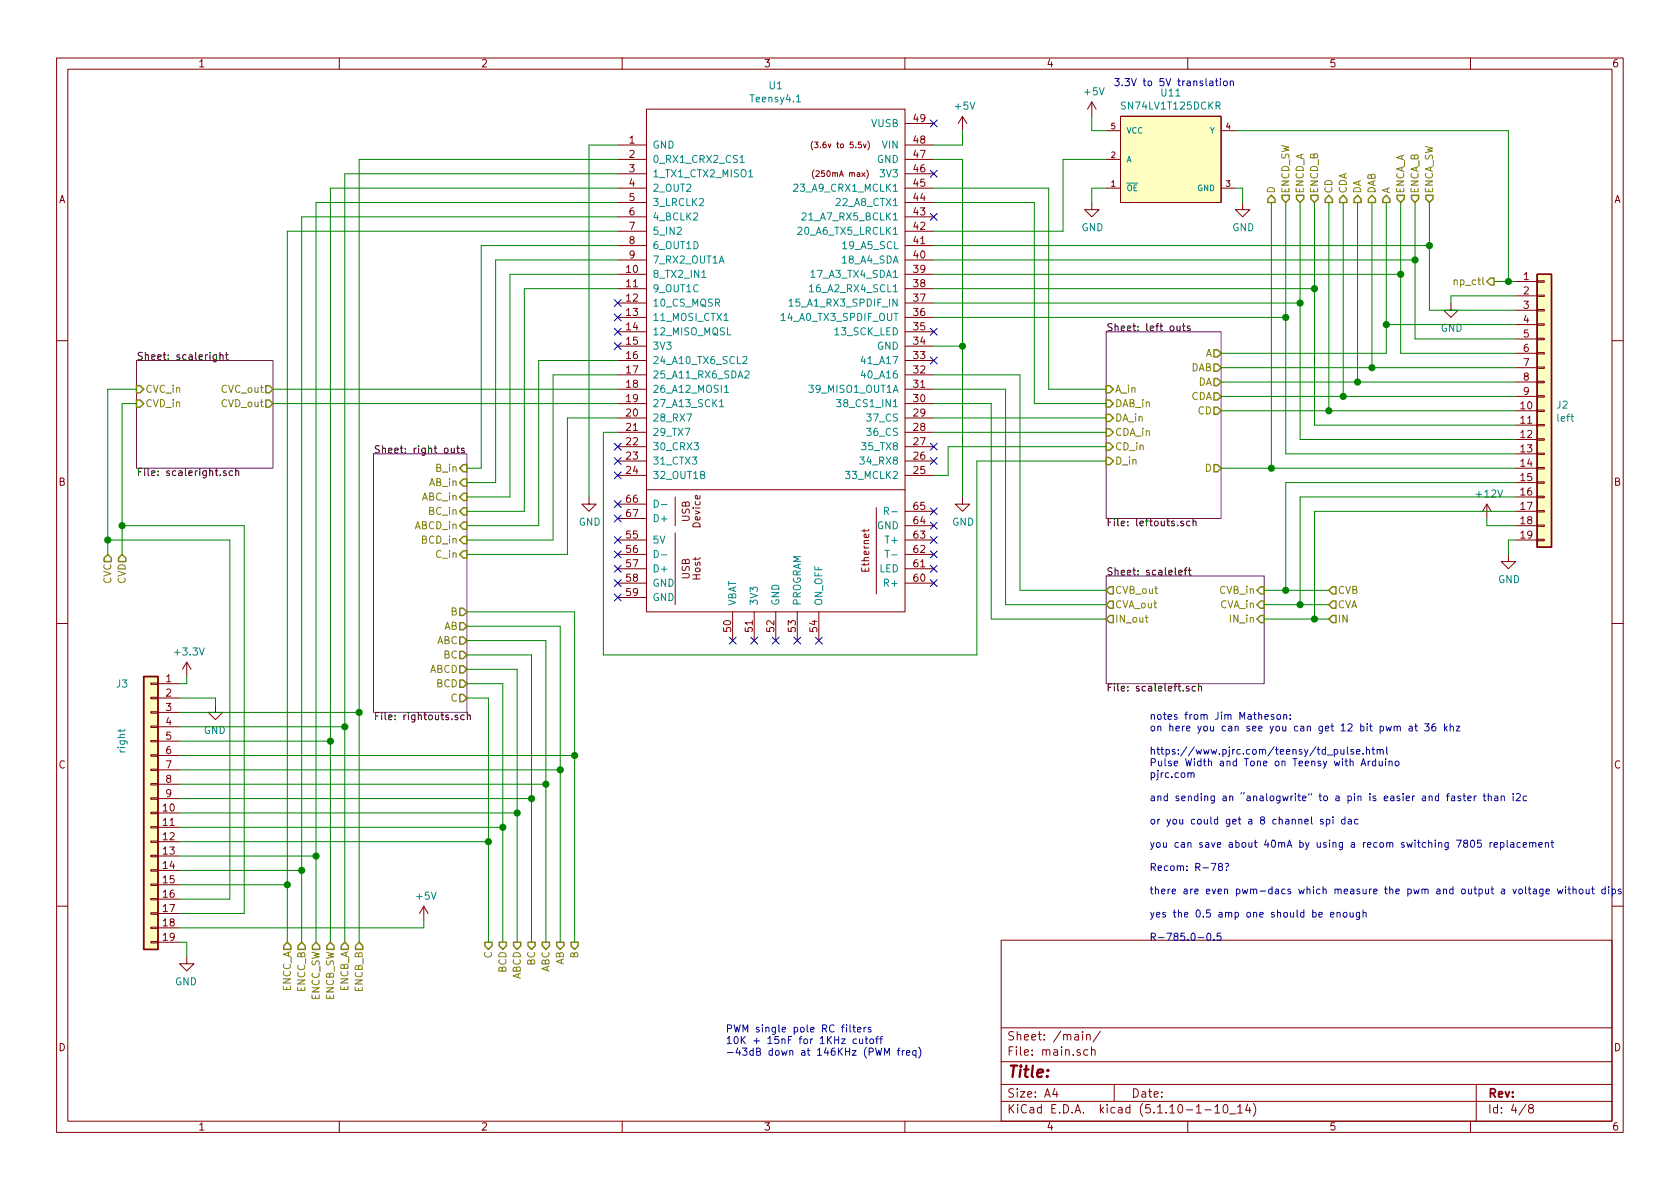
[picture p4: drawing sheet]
EESchema Schematic File Version 4
EELAYER 30 0
EELAYER END
$Descr A4 11693 8268
encoding utf-8
Sheet 4 8
Title ""
Date ""
Rev ""
Comp ""
Comment1 ""
Comment2 ""
Comment3 ""
Comment4 ""
$EndDescr
Wire Wire Line
	1900 2800 4300 2800
Wire Wire Line
	1900 2700 4300 2700
Wire Wire Line
	3500 5750 1250 5750
Wire Wire Line
	3600 5650 1250 5650
Wire Wire Line
	3700 5550 1250 5550
Wire Wire Line
	3800 5450 1250 5450
Wire Wire Line
	3900 5350 1250 5350
Wire Wire Line
	4000 5250 1250 5250
Wire Wire Line
	4300 1600 2000 1600
Wire Wire Line
	4300 1500 2100 1500
Wire Wire Line
	4300 1400 2200 1400
Wire Wire Line
	4300 1200 2400 1200
Wire Wire Line
	3400 5850 3400 6550
Connection ~ 3400 5850
Wire Wire Line
	3400 4850 3400 5850
Wire Wire Line
	3250 4850 3400 4850
Connection ~ 3500 5750
Wire Wire Line
	3500 4750 3500 5750
Wire Wire Line
	3250 4750 3500 4750
Connection ~ 3600 5650
Wire Wire Line
	3600 4650 3600 5650
Wire Wire Line
	3250 4650 3600 4650
Connection ~ 3700 5550
Wire Wire Line
	3700 4550 3700 5550
Wire Wire Line
	3250 4550 3700 4550
Connection ~ 3800 5450
Wire Wire Line
	3800 4450 3800 5450
Wire Wire Line
	3250 4450 3800 4450
Connection ~ 3900 5350
Wire Wire Line
	3900 4350 3900 5350
Wire Wire Line
	3250 4350 3900 4350
Connection ~ 4000 5250
Wire Wire Line
	4000 4250 4000 5250
Wire Wire Line
	3250 4250 4000 4250
Wire Wire Line
	3950 3850 3250 3850
Wire Wire Line
	3950 2900 3950 3850
Wire Wire Line
	4300 2900 3950 2900
Wire Wire Line
	3850 3750 3250 3750
Wire Wire Line
	3850 2600 3850 3750
Wire Wire Line
	4300 2600 3850 2600
Wire Wire Line
	3750 2500 4300 2500
Wire Wire Line
	3750 3650 3750 2500
Wire Wire Line
	3250 3650 3750 3650
Wire Wire Line
	3650 3550 3250 3550
Wire Wire Line
	3650 2000 3650 3550
Wire Wire Line
	4300 2000 3650 2000
Wire Wire Line
	3550 1900 4300 1900
Wire Wire Line
	3550 3450 3550 1900
Wire Wire Line
	3250 3450 3550 3450
Wire Wire Line
	3450 3350 3250 3350
Wire Wire Line
	3450 1800 3450 3350
Wire Wire Line
	4300 1800 3450 1800
Wire Wire Line
	3350 1700 4300 1700
Wire Wire Line
	3350 3250 3350 1700
Wire Wire Line
	3250 3250 3350 3250
NoConn ~ 4300 2400
NoConn ~ 4300 2300
NoConn ~ 4300 2200
NoConn ~ 4300 2100
$Sheet
S 2600 3150 650  1800
U 5FDB1881
F0 "right outs" 50
F1 "rightouts.sch" 50
F2 "AB" O R 3250 4350 50 
F3 "BC" O R 3250 4550 50 
F4 "ABC" O R 3250 4450 50 
F5 "BCD" O R 3250 4750 50 
F6 "ABCD" O R 3250 4650 50 
F7 "AB_in" I R 3250 3350 50 
F8 "ABC_in" I R 3250 3450 50 
F9 "BC_in" I R 3250 3550 50 
F10 "BCD_in" I R 3250 3750 50 
F11 "ABCD_in" I R 3250 3650 50 
F12 "C" O R 3250 4850 50 
F13 "B" O R 3250 4250 50 
F14 "B_in" I R 3250 3250 50 
F15 "C_in" I R 3250 3850 50 
$EndSheet
Connection ~ 2000 6150
Wire Wire Line
	2000 1600 2000 6150
Connection ~ 2100 6050
Wire Wire Line
	2100 1500 2100 6050
Connection ~ 2200 5950
Wire Wire Line
	2200 1400 2200 5950
Connection ~ 2400 5050
Wire Wire Line
	2400 1200 2400 5050
Wire Wire Line
	750  2700 750  3750
Wire Wire Line
	950  2700 750  2700
Wire Wire Line
	850  2800 850  3650
Wire Wire Line
	950  2800 850  2800
Wire Wire Line
	2400 5050 2400 6550
Wire Wire Line
	6500 3000 7700 3000
Wire Wire Line
	6500 2900 7700 2900
Wire Wire Line
	7200 2800 7700 2800
Wire Wire Line
	7200 1400 7200 2800
Wire Wire Line
	6500 1400 7200 1400
Wire Wire Line
	7300 2700 7700 2700
Wire Wire Line
	7300 1300 7300 2700
Wire Wire Line
	6500 1300 7300 1300
Wire Wire Line
	6600 3100 7700 3100
Wire Wire Line
	6600 3300 6600 3100
Wire Wire Line
	6500 3300 6600 3300
Wire Wire Line
	6800 3200 6800 4550
Wire Wire Line
	6800 3200 7700 3200
Text HLabel 9650 1400 1    50   Output ~ 0
A
Text HLabel 8850 1400 1    50   Output ~ 0
D
$Sheet
S 7700 2300 800  1300
U 5FAD26AB
F0 "left outs" 50
F1 "leftouts.sch" 50
F2 "A" O R 8500 2450 50 
F3 "D" O R 8500 3250 50 
F4 "DA" O R 8500 2650 50 
F5 "DAB" O R 8500 2550 50 
F6 "DA_in" I L 7700 2900 50 
F7 "DAB_in" I L 7700 2800 50 
F8 "D_in" I L 7700 3200 50 
F9 "A_in" I L 7700 2700 50 
F10 "CDA" O R 8500 2750 50 
F11 "CD" O R 8500 2850 50 
F12 "CD_in" I L 7700 3100 50 
F13 "CDA_in" I L 7700 3000 50 
$EndSheet
NoConn ~ 6500 3200
NoConn ~ 6500 3100
NoConn ~ 6500 2500
Wire Wire Line
	4200 4550 6800 4550
Wire Wire Line
	4200 3000 4200 4550
Wire Wire Line
	4300 3000 4200 3000
NoConn ~ 6500 2300
NoConn ~ 6500 1500
NoConn ~ 6500 1200
Wire Wire Line
	8950 2200 8950 1400
Wire Wire Line
	8950 2200 6500 2200
Wire Wire Line
	9050 1400 9050 2100
Wire Wire Line
	9050 2100 6500 2100
Wire Wire Line
	9150 2000 9150 1400
Wire Wire Line
	9150 2000 6500 2000
Connection ~ 9750 1900
Wire Wire Line
	9750 1400 9750 1900
Connection ~ 9850 1800
Wire Wire Line
	9850 1400 9850 1800
Connection ~ 9950 1700
Wire Wire Line
	9950 1400 9950 1700
Wire Wire Line
	9950 2150 10550 2150
Wire Wire Line
	9750 1900 6500 1900
Wire Wire Line
	9850 1800 6500 1800
Wire Wire Line
	9950 1700 6500 1700
Wire Wire Line
	9950 2150 9950 1700
NoConn ~ 4300 3100
NoConn ~ 4300 3200
NoConn ~ 4300 3300
$Comp
L teensy:Teensy4.1 U1
U 1 1
P 5400 3150
F 0 "U1" H 5400 5715 50  0000 C CNN
F 1 "Teensy4.1" H 5400 5624 50  0000 C CNN
F 2 "teensy:Teensy41" H 5000 3550 50  0001 C CNN
F 3 "" H 5000 3550 50  0001 C CNN
	1    5400 3150
	1    0    0    -1  
$EndComp
Text Notes 5050 7350 0    50   ~ 0
PWM single pole RC filters\n10K + 15nF for 1KHz cutoff\n-43dB down at 146KHz (PWM freq)
Text Notes 8000 6550 0    50   ~ 0
notes from Jim Matheson:\non here you can see you can get 12 bit pwm at 36 khz\n\nhttps://www.pjrc.com/teensy/td_pulse.html\nPulse Width and Tone on Teensy with Arduino\npjrc.com\n\nand sending an “analogwrite” to a pin is easier and faster than i2c\n\nor you could get a 8 channel spi dac\n\nyou can save about 40mA by using a recom switching 7805 replacement\n\nRecom: R-78?\n\nthere are even pwm-dacs which measure the pwm and output a voltage without dips\n\nyes the 0.5 amp one should be enough\n\nR-785.0-0.5\n
Wire Wire Line
	8800 4100 8950 4100
Wire Wire Line
	8800 4200 9050 4200
Wire Wire Line
	8800 4300 9150 4300
$Sheet
S 7700 4000 1100 750 
U 5F8909DB
F0 "scaleleft" 50
F1 "scaleleft.sch" 50
F2 "CVA_in" I R 8800 4200 50 
F3 "CVB_in" I R 8800 4100 50 
F4 "IN_in" I R 8800 4300 50 
F5 "CVA_out" O L 7700 4200 50 
F6 "CVB_out" O L 7700 4100 50 
F7 "IN_out" O L 7700 4300 50 
$EndSheet
$Sheet
S 950  2500 950  750 
U 5F8906B5
F0 "scaleright" 50
F1 "scaleright.sch" 50
F2 "CVC_out" O R 1900 2700 50 
F3 "CVD_out" O R 1900 2800 50 
F4 "CVC_in" I L 950 2700 50 
F5 "CVD_in" I L 950 2800 50 
$EndSheet
Text HLabel 3600 6550 3    50   Output ~ 0
ABCD
Text HLabel 3700 6550 3    50   Output ~ 0
BC
Wire Wire Line
	1250 5050 2400 5050
Text HLabel 2500 6550 3    50   Input ~ 0
ENCB_B
Text HLabel 2300 6550 3    50   Input ~ 0
ENCB_SW
Text HLabel 2400 6550 3    50   Input ~ 0
ENCB_A
Text HLabel 850  3850 3    50   Input ~ 0
CVD
Text HLabel 750  3850 3    50   Input ~ 0
CVC
Text HLabel 2200 6550 3    50   Input ~ 0
ENCC_SW
Text HLabel 2100 6550 3    50   Input ~ 0
ENCC_B
Text HLabel 2000 6550 3    50   Input ~ 0
ENCC_A
Wire Wire Line
	2200 5950 2200 6550
Wire Wire Line
	2100 6050 2100 6550
Wire Wire Line
	2000 6150 2000 6550
Text HLabel 3400 6550 3    50   Output ~ 0
C
Wire Wire Line
	1250 6150 2000 6150
Wire Wire Line
	1250 6050 2100 6050
Wire Wire Line
	1250 5950 2200 5950
Wire Wire Line
	3500 6550 3500 5750
Wire Wire Line
	3600 6550 3600 5650
Wire Wire Line
	3700 6550 3700 5550
Wire Wire Line
	3800 6550 3800 5450
Wire Wire Line
	3900 6550 3900 5350
Wire Wire Line
	4000 6550 4000 5250
Wire Wire Line
	4100 1000 4100 3450
Wire Wire Line
	4300 1000 4100 1000
Wire Wire Line
	6700 2400 6700 1100
Connection ~ 6700 2400
Wire Wire Line
	6500 2400 6700 2400
Wire Wire Line
	6700 1100 6500 1100
Wire Wire Line
	6700 3450 6700 2400
$Comp
L power:GND #PWR?
U 1 1
P 6700 3450
AR Path="/5F7954A8/5F95BE5C" Ref="#PWR?"  Part="1" 
AR Path="/5CEF66AD/5F95BE5C" Ref="#PWR0131"  Part="1" 
F 0 "#PWR0131" H 6700 3200 50  0001 C CNN
F 1 "GND" H 6705 3277 50  0000 C CNN
F 2 "" H 6700 3450 50  0001 C CNN
F 3 "" H 6700 3450 50  0001 C CNN
	1    6700 3450
	1    0    0    -1  
$EndComp
$Comp
L power:GND #PWR?
U 1 1
P 4100 3450
AR Path="/5F7954A8/5F95B7C3" Ref="#PWR?"  Part="1" 
AR Path="/5CEF66AD/5F95B7C3" Ref="#PWR0130"  Part="1" 
F 0 "#PWR0130" H 4100 3200 50  0001 C CNN
F 1 "GND" H 4105 3277 50  0000 C CNN
F 2 "" H 4100 3450 50  0001 C CNN
F 3 "" H 4100 3450 50  0001 C CNN
	1    4100 3450
	1    0    0    -1  
$EndComp
NoConn ~ 5700 4450
NoConn ~ 5550 4450
NoConn ~ 5400 4450
NoConn ~ 5250 4450
NoConn ~ 5100 4450
NoConn ~ 4300 4150
NoConn ~ 4300 4050
NoConn ~ 4300 3950
NoConn ~ 4300 3850
NoConn ~ 4300 3750
NoConn ~ 4300 3600
NoConn ~ 4300 3500
NoConn ~ 6500 4050
NoConn ~ 6500 3950
NoConn ~ 6500 3850
NoConn ~ 6500 3750
NoConn ~ 6500 3650
NoConn ~ 6500 3550
Wire Wire Line
	6700 1000 6700 900 
Wire Wire Line
	6500 1000 6700 1000
NoConn ~ 6500 850 
$Comp
L power:+5V #PWR?
U 1 1
P 6700 900
AR Path="/5F7954A8/5F8CA0BE" Ref="#PWR?"  Part="1" 
AR Path="/5CEF66AD/5F8CA0BE" Ref="#PWR088"  Part="1" 
F 0 "#PWR088" H 6700 750 50  0001 C CNN
F 1 "+5V" H 6715 1073 50  0000 C CNN
F 2 "" H 6700 900 50  0001 C CNN
F 3 "" H 6700 900 50  0001 C CNN
	1    6700 900 
	1    0    0    -1  
$EndComp
Wire Wire Line
	1300 6550 1250 6550
Wire Wire Line
	1300 6650 1300 6550
Wire Wire Line
	2950 6400 2950 6450
Wire Wire Line
	1500 4850 1250 4850
Wire Wire Line
	1500 4900 1500 4850
Wire Wire Line
	1300 4750 1250 4750
Wire Wire Line
	1300 4700 1300 4750
$Comp
L power:GND #PWR?
U 1 1
P 1500 4900
AR Path="/5F7954A8/5F866538" Ref="#PWR?"  Part="1" 
AR Path="/5CEF66AD/5F866538" Ref="#PWR055"  Part="1" 
F 0 "#PWR055" H 1500 4650 50  0001 C CNN
F 1 "GND" H 1505 4727 50  0000 C CNN
F 2 "" H 1500 4900 50  0001 C CNN
F 3 "" H 1500 4900 50  0001 C CNN
	1    1500 4900
	-1   0    0    -1  
$EndComp
Wire Wire Line
	10500 3750 10550 3750
Wire Wire Line
	10500 3850 10500 3750
Wire Wire Line
	10350 3650 10550 3650
Wire Wire Line
	10350 3600 10350 3650
Wire Wire Line
	10100 2050 10550 2050
Wire Wire Line
	10100 2100 10100 2050
$Comp
L power:GND #PWR?
U 1 1
P 10100 2100
AR Path="/5F7954A8/5F86539D" Ref="#PWR?"  Part="1" 
AR Path="/5CEF66AD/5F86539D" Ref="#PWR047"  Part="1" 
F 0 "#PWR047" H 10100 1850 50  0001 C CNN
F 1 "GND" H 10105 1927 50  0000 C CNN
F 2 "" H 10100 2100 50  0001 C CNN
F 3 "" H 10100 2100 50  0001 C CNN
	1    10100 2100
	1    0    0    -1  
$EndComp
Text HLabel 9750 1400 1    50   Input ~ 0
ENCA_A
Text HLabel 9850 1400 1    50   Input ~ 0
ENCA_B
Text HLabel 9950 1400 1    50   Input ~ 0
ENCA_SW
Text HLabel 9550 1400 1    50   Output ~ 0
DAB
Text HLabel 9350 1400 1    50   Output ~ 0
CDA
Text HLabel 3500 6550 3    50   Output ~ 0
BCD
Text HLabel 3800 6550 3    50   Output ~ 0
ABC
Text HLabel 9450 1400 1    50   Output ~ 0
DA
Text HLabel 9250 1400 1    50   Output ~ 0
CD
Text HLabel 3900 6550 3    50   Output ~ 0
AB
Text HLabel 4000 6550 3    50   Output ~ 0
B
Text HLabel 9250 4100 2    50   Input ~ 0
CVB
Text HLabel 9250 4200 2    50   Input ~ 0
CVA
Text HLabel 9250 4300 2    50   Input ~ 0
IN
Text HLabel 8950 1400 1    50   Input ~ 0
ENCD_SW
Text HLabel 9150 1400 1    50   Input ~ 0
ENCD_B
Text HLabel 9050 1400 1    50   Input ~ 0
ENCD_A
$Comp
L power:GND #PWR?
U 1 1
P 10500 3850
AR Path="/5F7954A8/5F97FCF6" Ref="#PWR?"  Part="1" 
AR Path="/5CEF66AD/5F97FCF6" Ref="#PWR06"  Part="1" 
F 0 "#PWR06" H 10500 3600 50  0001 C CNN
F 1 "GND" H 10505 3677 50  0000 C CNN
F 2 "" H 10500 3850 50  0001 C CNN
F 3 "" H 10500 3850 50  0001 C CNN
	1    10500 3850
	1    0    0    -1  
$EndComp
$Comp
L power:GND #PWR?
U 1 1
P 1300 6650
AR Path="/5F7954A8/5F97FCF0" Ref="#PWR?"  Part="1" 
AR Path="/5CEF66AD/5F97FCF0" Ref="#PWR03"  Part="1" 
F 0 "#PWR03" H 1300 6400 50  0001 C CNN
F 1 "GND" H 1305 6477 50  0000 C CNN
F 2 "" H 1300 6650 50  0001 C CNN
F 3 "" H 1300 6650 50  0001 C CNN
	1    1300 6650
	-1   0    0    -1  
$EndComp
Wire Wire Line
	8500 2450 9650 2450
Wire Wire Line
	8500 2650 9450 2650
Wire Wire Line
	9650 1400 9650 2250
Wire Wire Line
	9550 1400 9550 2550
Wire Wire Line
	8500 2550 9550 2550
Connection ~ 9550 2550
Wire Wire Line
	9550 2550 10550 2550
Wire Wire Line
	9450 1400 9450 2650
Connection ~ 9450 2650
Wire Wire Line
	9450 2650 10550 2650
Wire Wire Line
	9350 1400 9350 2750
Connection ~ 9150 2000
Wire Wire Line
	9050 2100 9050 3050
Connection ~ 9050 2100
Wire Wire Line
	8950 2200 8950 3150
Connection ~ 8950 2200
Wire Wire Line
	9750 2450 10550 2450
Wire Wire Line
	9750 1900 9750 2450
Wire Wire Line
	9850 2350 10550 2350
Wire Wire Line
	9850 1800 9850 2350
Wire Wire Line
	10550 2250 9650 2250
Connection ~ 9650 2250
Wire Wire Line
	9650 2250 9650 2450
Wire Wire Line
	9350 2750 8500 2750
Wire Wire Line
	9350 2750 10550 2750
Connection ~ 9350 2750
Wire Wire Line
	10550 2850 9250 2850
Wire Wire Line
	10550 2950 9150 2950
Wire Wire Line
	9150 2000 9150 2950
Wire Wire Line
	10550 3050 9050 3050
Wire Wire Line
	10550 3150 8950 3150
Wire Wire Line
	8500 3250 8850 3250
Wire Wire Line
	8850 1400 8850 3250
Connection ~ 8850 3250
Wire Wire Line
	8850 3250 10550 3250
Wire Wire Line
	9250 1400 9250 2850
Connection ~ 9250 2850
Wire Wire Line
	9250 2850 8500 2850
Wire Wire Line
	1250 4950 2500 4950
Connection ~ 2500 4950
Wire Wire Line
	2500 4950 2500 6550
Wire Wire Line
	1250 5150 2300 5150
Connection ~ 2300 5150
Wire Wire Line
	2300 5150 2300 6550
Wire Wire Line
	2500 1100 4300 1100
Wire Wire Line
	2500 1100 2500 4950
Wire Wire Line
	4300 1300 2300 1300
Wire Wire Line
	2300 1300 2300 5150
$Comp
L power:+12V #PWR?
U 1 1
P 10350 3600
AR Path="/5F7954A8/5F97FD02" Ref="#PWR?"  Part="1" 
AR Path="/5CEF66AD/5F97FD02" Ref="#PWR05"  Part="1" 
F 0 "#PWR05" H 10350 3450 50  0001 C CNN
F 1 "+12V" H 10365 3773 50  0000 C CNN
F 2 "" H 10350 3600 50  0001 C CNN
F 3 "" H 10350 3600 50  0001 C CNN
	1    10350 3600
	1    0    0    -1  
$EndComp
$Comp
L power:+3.3V #PWR040
U 1 1
P 1300 4700
F 0 "#PWR040" H 1300 4550 50  0001 C CNN
F 1 "+3.3V" H 1315 4873 50  0000 C CNN
F 2 "" H 1300 4700 50  0001 C CNN
F 3 "" H 1300 4700 50  0001 C CNN
	1    1300 4700
	1    0    0    -1  
$EndComp
$Comp
L power:+5V #PWR039
U 1 1
P 2950 6400
F 0 "#PWR039" H 2950 6250 50  0001 C CNN
F 1 "+5V" H 2965 6573 50  0000 C CNN
F 2 "" H 2950 6400 50  0001 C CNN
F 3 "" H 2950 6400 50  0001 C CNN
	1    2950 6400
	1    0    0    -1  
$EndComp
Text HLabel 10400 1950 0    50   Output ~ 0
np_ctl
Wire Wire Line
	10400 1950 10500 1950
$Comp
L EEC_lib:SN74LV1T125DCKR U11
U 1 1
P 7700 900
F 0 "U11" H 8150 1165 50  0000 C CNN
F 1 "SN74LV1T125DCKR" H 8150 1074 50  0000 C CNN
F 2 "Texas_Instruments-DCK0005A-0-0-*" H 7700 1300 50  0001 L CNN
F 3 "http://www.ti.com/lit/ds/symlink/sn74lv1t125.pdf" H 7700 1400 50  0001 L CNN
F 4 "+125°C" H 7700 1500 50  0001 L CNN "ambient temperature range high"
F 5 "-40°C" H 7700 1600 50  0001 L CNN "ambient temperature range low"
F 6 "IC" H 7700 1700 50  0001 L CNN "category"
F 7 "Integrated Circuits (ICs)" H 7700 1800 50  0001 L CNN "device class L1"
F 8 "Logic ICs" H 7700 1900 50  0001 L CNN "device class L2"
F 9 "Voltage Level Shifters" H 7700 2000 50  0001 L CNN "device class L3"
F 10 "IC BUF NON-INVERT 5.5V SC70-5" H 7700 2100 50  0001 L CNN "digikey description"
F 11 "296-37173-1-ND" H 7700 2200 50  0001 L CNN "digikey part number"
F 12 "1.1mm" H 7700 2300 50  0001 L CNN "height"
F 13 "yes" H 7700 2400 50  0001 L CNN "lead free"
F 14 "101d948186d5f24e" H 7700 2500 50  0001 L CNN "library id"
F 15 "Inverting" H 7700 2600 50  0001 L CNN "logic function"
F 16 "Texas Instruments" H 7700 2700 50  0001 L CNN "manufacturer"
F 17 "5.5V" H 7700 2800 50  0001 L CNN "max supply voltage"
F 18 "1.6V" H 7700 2900 50  0001 L CNN "min supply voltage"
F 19 "Single Power Supply, Single BUFFER GATE w/ 3-State Output (active low enable) 5-SC70 -40 to 125" H 7700 3000 50  0001 L CNN "mouser description"
F 20 "595-SN74LV1T125DCKR" H 7700 3100 50  0001 L CNN "mouser part number"
F 21 "8mA" H 7700 3200 50  0001 L CNN "nominal supply current"
F 22 "1" H 7700 3300 50  0001 L CNN "number of circuits"
F 23 "1" H 7700 3400 50  0001 L CNN "number of inputs"
F 24 "1" H 7700 3500 50  0001 L CNN "number of outputs"
F 25 "SC70-5" H 7700 3600 50  0001 L CNN "package"
F 26 "yes" H 7700 3700 50  0001 L CNN "rohs"
F 27 "0mm" H 7700 3800 50  0001 L CNN "standoff height"
F 28 "+125°C" H 7700 3900 50  0001 L CNN "temperature range high"
F 29 "-40°C" H 7700 4000 50  0001 L CNN "temperature range low"
	1    7700 900 
	1    0    0    -1  
$EndComp
Wire Wire Line
	7100 4100 7700 4100
Wire Wire Line
	6500 2600 7100 2600
Wire Wire Line
	7000 4200 7700 4200
Wire Wire Line
	6500 2700 7000 2700
Wire Wire Line
	6900 4300 7700 4300
Wire Wire Line
	6500 2800 6900 2800
Wire Wire Line
	7100 2600 7100 4100
Wire Wire Line
	7000 2700 7000 4200
Wire Wire Line
	6900 2800 6900 4300
$Comp
L power:GND #PWR?
U 1 1
P 8650 1400
AR Path="/5F7954A8/616AED7E" Ref="#PWR?"  Part="1" 
AR Path="/5CEF66AD/616AED7E" Ref="#PWR056"  Part="1" 
F 0 "#PWR056" H 8650 1150 50  0001 C CNN
F 1 "GND" H 8655 1227 50  0000 C CNN
F 2 "" H 8650 1400 50  0001 C CNN
F 3 "" H 8650 1400 50  0001 C CNN
	1    8650 1400
	1    0    0    -1  
$EndComp
$Comp
L power:+5V #PWR?
U 1 1
P 7600 800
AR Path="/5F7954A8/616AF3B1" Ref="#PWR?"  Part="1" 
AR Path="/5CEF66AD/616AF3B1" Ref="#PWR053"  Part="1" 
F 0 "#PWR053" H 7600 650 50  0001 C CNN
F 1 "+5V" H 7615 973 50  0000 C CNN
F 2 "" H 7600 800 50  0001 C CNN
F 3 "" H 7600 800 50  0001 C CNN
	1    7600 800 
	1    0    0    -1  
$EndComp
Wire Wire Line
	7600 800  7600 900 
Wire Wire Line
	7600 900  7700 900 
Wire Wire Line
	8600 1300 8650 1300
Wire Wire Line
	8650 1300 8650 1400
Wire Wire Line
	7700 1300 7600 1300
Wire Wire Line
	7600 1300 7600 1400
$Comp
L power:GND #PWR?
U 1 1
P 7600 1400
AR Path="/5F7954A8/616CDDCF" Ref="#PWR?"  Part="1" 
AR Path="/5CEF66AD/616CDDCF" Ref="#PWR054"  Part="1" 
F 0 "#PWR054" H 7600 1150 50  0001 C CNN
F 1 "GND" H 7605 1227 50  0000 C CNN
F 2 "" H 7600 1400 50  0001 C CNN
F 3 "" H 7600 1400 50  0001 C CNN
	1    7600 1400
	1    0    0    -1  
$EndComp
Wire Wire Line
	6500 1600 7400 1600
Wire Wire Line
	7400 1600 7400 1100
Wire Wire Line
	7400 1100 7700 1100
Text Notes 7750 600  0    50   ~ 0
3.3V to 5V translation
Wire Wire Line
	1250 6450 2950 6450
$Comp
L Connectors_Generic:Conn_01x19 J2
U 1 1
P 10750 2850
F 0 "J2" H 10830 2892 50  0000 L CNN
F 1 "left" H 10830 2801 50  0000 L CNN
F 2 "" H 10750 2850 50  0001 C CNN
F 3 "~" H 10750 2850 50  0001 C CNN
	1    10750 2850
	1    0    0    -1  
$EndComp
Wire Wire Line
	10550 3550 9150 3550
Wire Wire Line
	9150 3550 9150 4300
Connection ~ 9150 4300
Wire Wire Line
	9150 4300 9250 4300
Wire Wire Line
	10550 3450 9050 3450
Wire Wire Line
	9050 3450 9050 4200
Connection ~ 9050 4200
Wire Wire Line
	9050 4200 9250 4200
Wire Wire Line
	10550 3350 8950 3350
Wire Wire Line
	8950 3350 8950 4100
Connection ~ 8950 4100
Wire Wire Line
	8950 4100 9250 4100
$Comp
L Connectors_Generic:Conn_01x19 J3
U 1 1
P 1050 5650
F 0 "J3" H 1250 6550 50  0000 C CNN
F 1 "right" V 1250 6150 50  0000 C CNN
F 2 "" H 1050 5650 50  0001 C CNN
F 3 "~" H 1050 5650 50  0001 C CNN
	1    1050 5650
	-1   0    0    -1  
$EndComp
Wire Wire Line
	1250 6250 1600 6250
Wire Wire Line
	1600 6250 1600 3750
Wire Wire Line
	1600 3750 750  3750
Connection ~ 750  3750
Wire Wire Line
	750  3750 750  3850
Wire Wire Line
	3400 5850 1250 5850
Wire Wire Line
	1250 6350 1700 6350
Wire Wire Line
	1700 6350 1700 3650
Wire Wire Line
	1700 3650 850  3650
Connection ~ 850  3650
Wire Wire Line
	850  3650 850  3850
Wire Wire Line
	10500 900  10500 1950
Wire Wire Line
	8600 900  10500 900 
Connection ~ 10500 1950
Wire Wire Line
	10500 1950 10550 1950
Text Notes 4550 6100 0    50   ~ 0
You can make an intervaltimer and do lookups and update from that. \nthat becomes your sample rate. say you wanted it to be 48khz, divide \n1 million by 48000, thats your interval. (it can be a float). I usually have \na control loop timer running at about 3 khz, which reads the controls and\ntranslates them to values the audio rate timer can use, then the audio rate\ndoesn’t have so much work to do. you can set the audio timer to high \npriority so other things don’t block it.
$EndSCHEMATC
